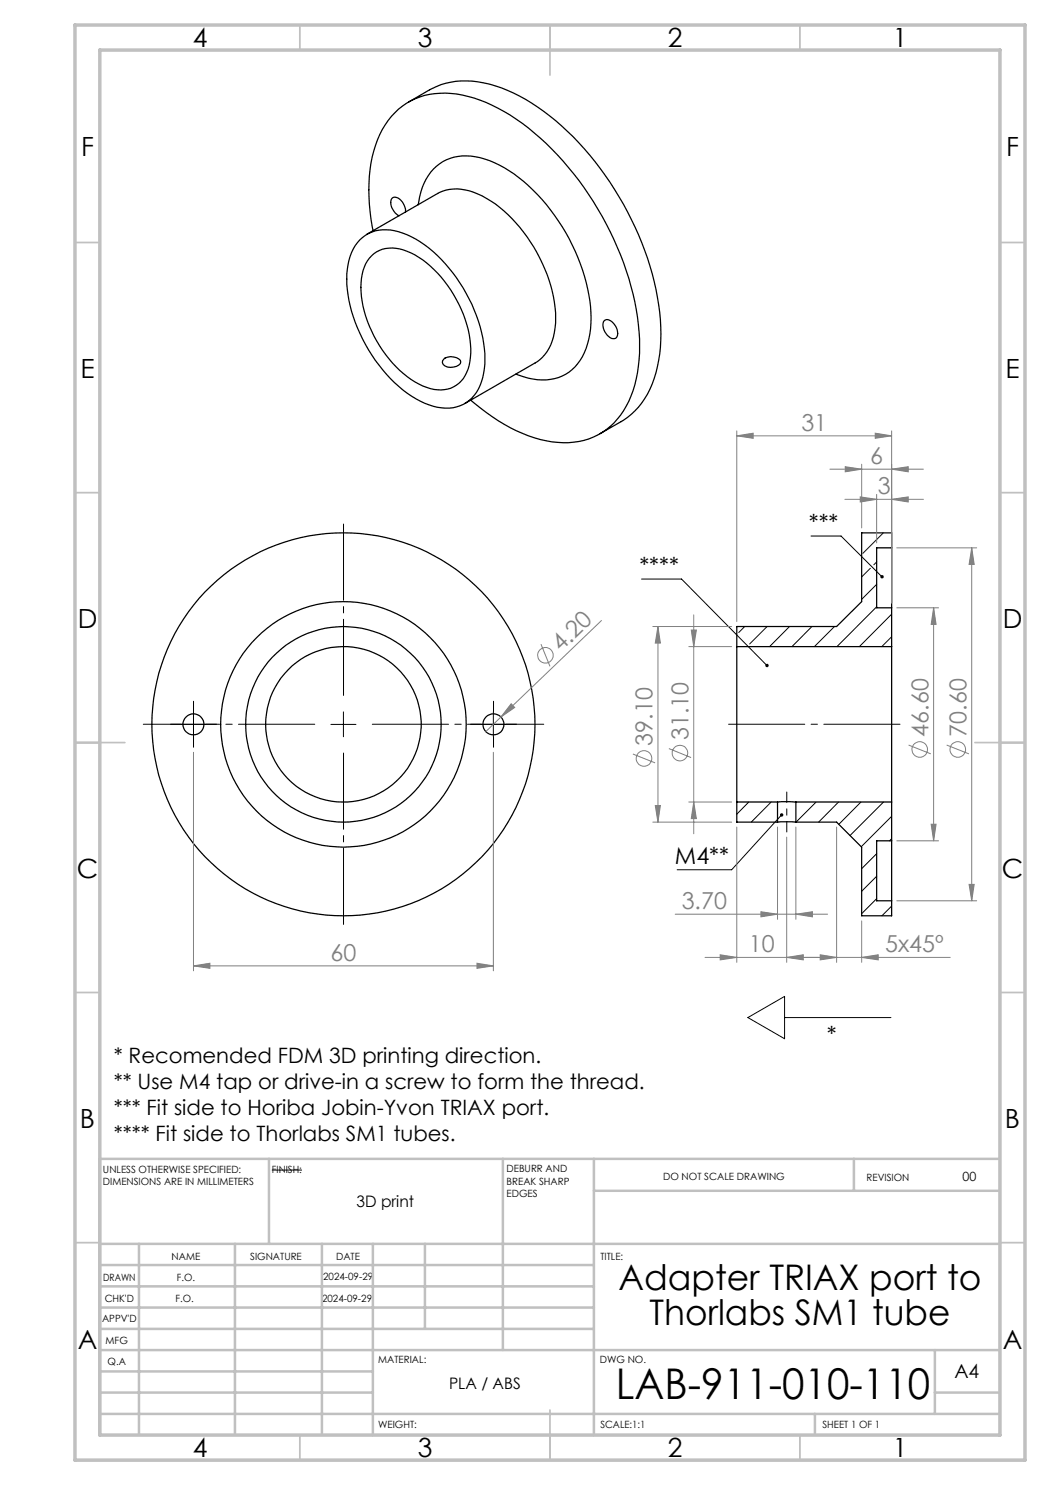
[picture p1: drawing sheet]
<svg xmlns="http://www.w3.org/2000/svg" width="210mm" height="297mm" viewBox="0 0 210 297" stroke-linecap="round" stroke-linejoin="round" font-family="sans-serif">
<g fill="none" stroke="#000" stroke-width=".25">
<path d="M81.7 20.4l4.2-2.4a15.8 15.8 0 0 1 13.2-.8 40.7 40.7 0 0 1 16.6 11.3 63.1 63.1 0 0 1 16 32.4 28.9 28.9 0 0 1-2.2 17.9 14.5 14.5 0 0 1-5.3 5.5l-4.2 2.4M72 47.9a7.8 7.8 0 0 1 8.6-1.3 24.2 24.2 0 0 1 11.4 10 28.6 28.6 0 0 1 5 16.2 9.7 9.7 0 0 1-3.8 7.7 8.6 8.6 0 0 1-8.3 .1 27.5 27.5 0 0 1-12.9-13.9 23.9 23.9 0 0 1-2.4-13.8l.7-2.4a7.7 7.7 0 0 1 1.7-2.6zM73.4 46.8l14.1-8.1a9.2 9.2 0 0 1 8.9 .5 29 29 0 0 1 12.1 13.5 24 24 0 0 1 2.4 13.8 8.3 8.3 0 0 1-3.8 6.1l-14.1 8.1M74.3 51.1a6.7 6.7 0 0 1 7.9-.5 23.2 23.2 0 0 1 10.8 13.2 15.1 15.1 0 0 1 .3 10.7 5.8 5.8 0 0 1-7.3 3.2 19.6 19.6 0 0 1-10.7-9.5 19.5 19.5 0 0 1-2.7-14.1 6.5 6.5 0 0 1 1.7-3zM74.6 46.2a33.1 33.1 0 0 1 .9-18.2 13.9 13.9 0 0 1 15.8-9.2 33.8 33.8 0 0 1 16.8 8.8 62.5 62.5 0 0 1 19.4 35.8 30.8 30.8 0 0 1-1.7 16.9 13.9 13.9 0 0 1-15.5 8.1 30.7 30.7 0 0 1-14.3-6.8l-1.8-1.6M81.1 42.4a2.77 2.77 0 0 0-2.3-3 1.45 1.45 0 0 0-.4 2.2l.7 1 .7 .5M83.6 41a10.9 10.9 0 0 1 5.7-9 11.5 11.5 0 0 1 9.6 .6 32.8 32.8 0 0 1 13.5 12.7 35.6 35.6 0 0 1 5.8 19.4 12.4 12.4 0 0 1-4.4 9.7 10.5 10.5 0 0 1-10 .6l-.6-.2M88.8 71.8a2.55 2.55 0 0 1 3.3 .3v.3a1.42 1.42 0 0 1-1.4 1 1.86 1.86 0 0 1-2.2-.9zM120.8 64.2a1.43 1.43 0 0 1 2.1 .7 2.19 2.19 0 0 1 .2 2.8 1.86 1.86 0 0 1-2.1-1.3l-.4-1.4zM178.3 109.6v12M178.3 109.6v-3h-6v13.7l-5 5h-19.9v4M178.3 109.6h-3v12h3"/>
<path d="M147.4 129.3v31.1M147.4 129.3h30.9M178.3 129.3v31.1M178.3 121.6v7.7M147.4 160.4h8.1M147.4 160.4v4h8.1M155.5 160.4h3.7M155.5 164.4h3.7M155.5 160.4v4M159.2 160.4h19.1M159.2 160.4v4M159.2 164.4h8.1l5 5v13.8h6v-3"/>
<path d="M178.3 168.2v12M178.3 160.4v7.8M178.3 168.2h-3v12h3"/>
<circle cx="38.7" cy="144.9" r="2.11"/>
<circle cx="68.7" cy="144.9" r="38.3"/>
<circle cx="68.7" cy="144.9" r="15.5"/>
<circle cx="68.7" cy="144.9" r="24.5"/>
<circle cx="68.7" cy="144.9" r="19.6"/>
<circle cx="98.7" cy="144.9" r="2.1"/>
</g>
<g fill="none" stroke="#000" stroke-width=".2">
<path d="M128.3 115.8h8l17.1 17.3M162.2 107.2h6l8.2 8.2M174.1 113.7l-1.8 1.7M175.3 112.4l-.5 .6M175.3 116.9l-3 3M176.7 106.6l-4.1 4.1M178.3 109.4l-.1 .2M148.9 125.3l-1.2 1.2M153.4 125.3l-3.5 3.5M157.9 125.3l-4 4M162.4 125.3l-4 4M166.9 125.3l-4 4"/>
<path d="M175.3 121.4l-7.9 7.9M178.3 122.8l-6.4 6.5M178.3 127.3l-1.9 2M36.2 144.9h5M38.7 142.4v5M66.2 144.9h5M68.7 142.4v5M96.2 144.9h5M98.7 142.4v5M149.8 160.4l-2.4 2.4M154.2 160.4l-4 4M156.3 163l-10 11h-10.9"/>
<path d="M163.2 160.4l-4 4M167.7 160.4l-4 4M172.2 160.4l-4.4 4.4M175.3 170.7l-3 3M175.3 175.3l-3 3M175.3 179.7l-3 3M176.7 160.4l-6.7 6.7M178.3 163.3l-6 6M178.3 167.7l-.4 .5M178.3 181.2l-1.9 2M149.6 203.5l7.3-4.2v8.4zM156.9 203.5h21.3"/>
<path d="M54.4 234h6"/>
</g>
<g fill="none" stroke="#808080" stroke-width=".2">
<path d="M147.4 87.2l3.2-.6v1.1zM147.4 86.2v38.1M147.4 87.2h30.9M166 93.8h18.7M169 99.9h15.7M169.1 93.3l3.2 .5-3.2 .6zM172 99.4l3.3 .5-3.3 .5zM172.3 92.8v12.8M175 86.6l3.3 .6-3.3 .5zM175.3 98.9v9.7M178.3 93.8l3.3-.5v1.1zM178.3 99.9l3.3-.5v1z"/>
<path d="M178.3 86.2v34.4M179.4 109.6h15.9M194.3 109.6v70.6M194.3 109.6l.5 3.3h-1zM108.2 128.8l1.8 4.5M120.3 124.1l-20.1 19.3M130.6 125.3h15.7M131.6 125.3v39.1M131.6 125.3l.5 3.3h-1zM137.8 129.3h8.5M138.3 126h1l-.6 3.3zM138.7 123v43.8"/>
<path d="M179.4 121.6h8.3M186.7 121.6l.5 3.3h-1zM186.7 121.6v46.6M38.7 150.5v43.7M98.7 150.5v43.7M100.2 143.4l-3 2.9M102.2 140.8l.7 .7-2.7 1.9zM126.6 150.8l4.4 1.8M133.8 149.7l4.4 1.8M181.7 149l4.5 1.8M189.3 149l4.5 1.8M130.6 164.4h15.7"/>
<path d="M131.1 161.1h1l-.5 3.3zM137.8 160.4h8.5M138.7 160.4l.6 3.3h-1zM147.4 165.4v27.1M155.5 165.4v18.5M157.3 167.4v25.1M159.2 165.4v18.5M167.3 165.4v27.1M179.4 168.2h8.3M186.2 164.8h1l-.5 3.4zM193.8 176.9h1l-.5 3.3zM38.7 193.2l3.3-.6v1.1z"/>
<path d="M38.7 193.2h60M95.4 192.6l3.3 .6-3.3 .5zM135 182.8h30.5M144 191l3.4 .5-3.4 .5zM152.2 182.3l3.3 .5-3.3 .6zM157.3 191.5l3.4-.5v1zM159.2 182.8l3.3-.5v1.1zM164 191l3.3 .5-3.3 .5zM172.3 191.5l3.3-.5v1zM172.3 184.2v8.3M179.4 180.2h15.9M190 191.5h-49"/>
<circle cx="109.1" cy="131.1" r="1.56"/>
<circle cx="128.8" cy="151.7" r="1.55"/>
<circle cx="136" cy="150.6" r="1.55"/>
<circle cx="183.9" cy="149.9" r="1.56"/>
<circle cx="191.5" cy="149.9" r="1.55"/>
</g>
<path d="M180.4 144.9h-35" fill="none" stroke="#000" stroke-width=".2" stroke-dasharray="15.2 1.3 1.3 1.3" stroke-dashoffset="-.4"/>
<path d="M157.4 166.4v-8" fill="none" stroke="#000" stroke-width=".2" stroke-dasharray="15.2 1.3 1.3 1.3" stroke-dashoffset="13.1"/>
<path d="M68.7 139.9v-35.8M63.7 144.9h-35.8M68.7 149.9v35.8M73.7 144.9h35.8" fill="none" stroke="#000" stroke-width=".2" stroke-dasharray="15.2 1.3 1.3 1.3" stroke-dashoffset="-.8"/>
<path d="M36.2 144.9h-2.1M38.7 142.4v-2.1M38.7 147.4v2.1M41.2 144.9h2.1M96.2 144.9h-2.1M98.7 142.4v-2.1M98.7 147.4v2.1M101.2 144.9h2.1" fill="none" stroke="#000" stroke-width=".2" stroke-dasharray="15.2 1.3 1.3 1.3"/>
<g fill="none" stroke="#c0c0c0" stroke-width=".35">
<path d="M60 5v5M110 5v10M160 5v5M15 48.5h5M200 48.5h5M15 98.5h5M200 98.5h5M15 148.5h10M195 148.5h10M15 198.5h5M200 198.5h5M15 248.5h5"/>
<path d="M200 248.5h5M60 287v5M110 282v10M160 287v5"/>
</g>
<g fill="none" stroke="#c0c0c0" stroke-width=".5">
<path d="M53.8 231.8v17M100.6 231.8v38.2M118.8 231.8v55.2M118.8 238.2h81.2M170.8 231.8v6.4M200 231.8h-180v55.2M20 248.8h180M20 257.3h98.8M20 253h98.8M27.8 248.8v38.2M47 248.8v38.2M64.4 248.8v38.2"/>
<path d="M74.6 248.8v38.2M85 248.8v17M20 265.8h98.8M20 261.5h98.8M20 278.5h54.6M20 274.3h54.6M20 270h180M187 278.5h13M187 270v12.8M20 282.8h180M163 282.8v4.2"/>
</g>
<path d="M15 5h190v287h-190zM20 10h180v277h-180z" fill="none" stroke="#c0c0c0" stroke-width=".7"/>
<path d="M156 162.8a.35 .35 0 0 0 .1 .5 .35 .35 0 0 0 .5-.1 .35 .35 0 0 0 0-.5l-.3 .3 .3-.3-.3-.1zM153.2 132.8l-.1 .1a.34 .34 0 0 0 .1 .4 .34 .34 0 0 0 .4 0l-.2-.2 .2 .2a.35 .35 0 0 0 .1-.4 .35 .35 0 0 0-.5-.1zM176.2 115.1a.34 .34 0 0 0 0 .5 .34 .34 0 0 0 .4 0l-.2-.2 .2 .2a.34 .34 0 0 0 .1-.5 .34 .34 0 0 0-.5 0z" fill="#000"/>
<g fill="#808080">
<path d="M102.2 140.8l.7 .7-2.7 1.9z"/>
<path d="M175 86.6l3.3 .6-3.3 .5zM147.4 87.2l3.2-.6v1.1zM172.3 191.5l3.3-.5v1zM164 191l3.3 .5-3.3 .5zM159.2 182.8l3.3-.5v1.1zM152.2 182.3l3.3 .5-3.3 .6z"/>
<path d="M38.7 193.2l3.3-.6v1.1zM95.4 192.6l3.3 .6-3.3 .5zM169.1 93.3l3.2 .5-3.2 .6zM178.3 93.8l3.3-.5v1.1zM144 191l3.4 .5-3.4 .5zM157.3 191.5l3.4-.5v1z"/>
<path d="M178.3 99.9l3.3-.5v1zM172 99.4l3.3 .5-3.3 .5z"/>
<path d="M138.3 126h1l-.6 3.3zM138.7 160.4l.6 3.3h-1zM131.6 125.3l.5 3.3h-1zM131.1 161.1h1l-.5 3.3z"/>
<path d="M186.7 121.6l.5 3.3h-1zM186.2 164.8h1l-.5 3.4z"/>
<path d="M194.3 109.6l.5 3.3h-1zM193.8 176.9h1l-.5 3.3z"/>
</g>
<text font-size="8.5" x="123.2" y="279.7">LAB-911-010-110</text>
<g font-size="7.1">
<text x="123.7" y="258">Adapter TRIAX port to</text>
<text x="129.9" y="265.1">Thorlabs SM1 tube</text>
</g>
<g font-size="5.3">
<text x="38.5" y="9.5">4</text>
<text x="83.5" y="9.5">3</text>
<text x="133.6" y="9.5">2</text>
<text x="178.6" y="9.5">1</text>
<text x="16.2" y="31.3">F</text>
<text x="201.2" y="31.3">F</text>
<text x="16.1" y="75.5">E</text>
<text x="201.1" y="75.5">E</text>
<text x="15.5" y="125.5">D</text>
<text x="200.5" y="125.5">D</text>
<text x="15.4" y="175.5">C</text>
<text x="200.4" y="175.5">C</text>
<text x="16" y="225.5">B</text>
<text x="201" y="225.5">B</text>
<text x="15.5" y="269.8">A</text>
<text x="200.5" y="269.8">A</text>
<text x="38.5" y="291.5">4</text>
<text x="83.5" y="291.5">3</text>
<text x="133.6" y="291.5">2</text>
<text x="178.6" y="291.5">1</text>
</g>
<g font-size="4.7" fill="#808080">
<text x="160.3" y="86.1">31</text>
<text x="174.1" y="92.8">6</text>
<text x="175.6" y="98.8">3</text>
<text x="112.1" y="130.5" transform="rotate(-44 112.1 130.5)">4.20</text>
<text x="130.5" y="149.1" transform="rotate(-90 130.5 149.1)">39.10</text>
<text x="137.7" y="148" transform="rotate(-90 137.7 148)">31.10</text>
<text x="185.7" y="147.3" transform="rotate(-90 185.7 147.3)">46.60</text>
<text x="193.3" y="147.3" transform="rotate(-90 193.3 147.3)">70.60</text>
<text x="136.3" y="181.8">3.70</text>
<text x="149.8" y="190.4">10</text>
<text x="177" y="190.4">5x45º</text>
<text x="66.1" y="192.1">60</text>
</g>
<g font-size="4.7">
<text x="161.8" y="106.1">***</text>
<text x="127.9" y="114.7">****</text>
<text x="135" y="172.8">M4**</text>
<text x="165.4" y="208.7">*</text>
</g>
<g font-size="4.2">
<text x="22.7" y="212.5">* Recomended FDM 3D printing direction.</text>
<text x="22.7" y="217.8">** Use M4 tap or drive-in a screw to form the thread.</text>
<text x="22.7" y="223">*** Fit side to Horiba Jobin-Yvon TRIAX port.</text>
<text x="22.7" y="228.2">**** Fit side to Thorlabs SM1 tubes.</text>
</g>
<text font-size="3.9" x="190.9" y="275.5">A4</text>
<g font-size="3.2">
<text x="71.3" y="241.4">3D print</text>
<text x="89.8" y="277.9">PLA / ABS</text>
</g>
<text font-size="2.5" x="192.5" y="236.1">00</text>
<g font-size="2">
<text x="20.6" y="234.6">UNLESS OTHERWISE SPECIFIED:</text>
<text x="20.6" y="237.1">DIMENSIONS ARE IN MILLIMETERS</text>
<text x="54.4" y="234.6">FINISH:</text>
<text x="101.3" y="234.5">DEBURR AND</text>
<text x="101.3" y="237">BREAK SHARP</text>
<text x="101.3" y="239.5">EDGES</text>
<text x="132.6" y="236">DO NOT SCALE DRAWING</text>
<text x="173.3" y="236.2">REVISION</text>
<text x="34.3" y="252">NAME</text>
<text x="50" y="251.9">SIGNATURE</text>
<text x="67.2" y="251.9">DATE</text>
<text x="120.1" y="251.9">TITLE:</text>
<text x="20.6" y="256.1">DRAWN</text>
<text x="35.3" y="256.1">F.O.</text>
<text x="64.6" y="255.9">2024-09-29</text>
<text x="20.9" y="260.3">CHK'D</text>
<text x="35.1" y="260.3">F.O.</text>
<text x="64.4" y="260.3">2024-09-29</text>
<text x="20.4" y="264.4">APPV'D</text>
<text x="21.1" y="268.8">MFG</text>
<text x="21.5" y="273">Q.A</text>
<text x="75.6" y="272.5">MATERIAL:</text>
<text x="120" y="272.5">DWG NO.</text>
<text x="75.6" y="285.5">WEIGHT:</text>
<text x="120.1" y="285.6">SCALE:1:1</text>
<text x="164.5" y="285.6">SHEET 1 OF 1</text>
</g>
</svg>
